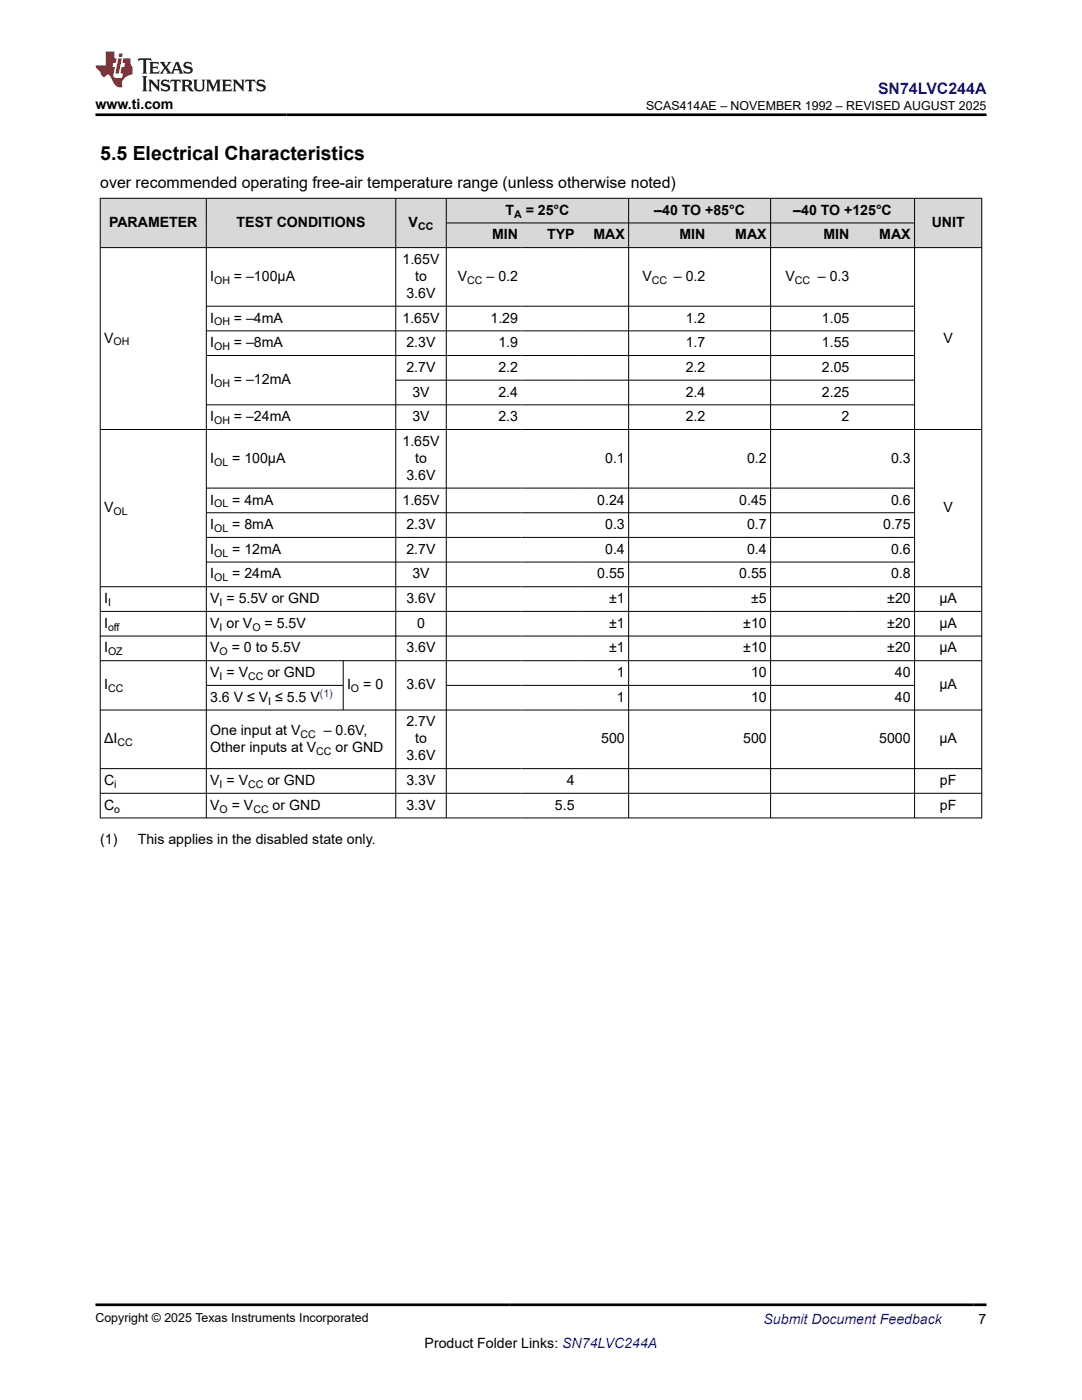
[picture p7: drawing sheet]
<svg xmlns="http://www.w3.org/2000/svg" width="216mm" height="279mm" viewBox="0 0 216 279" stroke-linecap="round" stroke-linejoin="round" font-family="sans-serif">
<g fill="#d8d8d8">
<path d="M20 39.6h175.9v4.9h-175.9z" fill-rule="evenodd"/>
<path d="M20.1 39.6h21v9.8h-21z" fill-rule="evenodd"/>
<path d="M41.2 39.6h37.7v9.8h-37.7z" fill-rule="evenodd"/>
<path d="M79 39.6h10v9.8h-10z" fill-rule="evenodd"/>
<path d="M89.1 39.6h36.3v4.8h-36.3z" fill-rule="evenodd"/>
<path d="M125.5 39.6h28.2v4.8h-28.2z" fill-rule="evenodd"/>
<path d="M153.8 39.6h28.6v4.8h-28.6z" fill-rule="evenodd"/>
<path d="M182.6 39.6h13.2v9.8h-13.2z" fill-rule="evenodd"/>
<path d="M89.1 44.6h15v4.8h-15z" fill-rule="evenodd"/>
<path d="M104.1 44.6h11.3v4.8h-11.3z" fill-rule="evenodd"/>
<path d="M115.4 44.6h10v4.8h-10z" fill-rule="evenodd"/>
<path d="M125.5 44.6h16v4.8h-16z" fill-rule="evenodd"/>
<path d="M141.5 44.6h12.2v4.8h-12.2z" fill-rule="evenodd"/>
<path d="M153.8 44.6h16.4v4.8h-16.4z" fill-rule="evenodd"/>
<path d="M170.2 44.6h12.2v4.8h-12.2z" fill-rule="evenodd"/>
</g>
<g fill="none" stroke="#000" stroke-width=".2">
<path d="M19.9 39.6h176.1M20 39.5v123.8M41.2 39.5v123.8M79 39.5v123.8M89 39.5v123.8M125.4 39.5v123.8M153.8 39.5v123.8M182.5 39.5v123.8M195.9 39.5v123.8M19.9 49.4h176.1M89 44.5h93.6M41.2 61.1h141.4"/>
<path d="M41.2 66h141.4M41.2 71h141.4M79 75.9h103.6M19.9 85.7h176.1M41.2 80.8h141.4M41.2 97.4h141.4M19.9 117.1h176.1M41.2 102.3h141.4M41.2 107.3h141.4M41.2 112.2h141.4M19.9 122h176.1M19.9 126.9h176.1"/>
<path d="M19.9 131.9h176.1M41.2 136.8h27.3M68.5 131.9v9.9M89 136.8h93.6M19.9 141.7h176.1M19.9 153.4h176.1M19.9 158.3h176.1M19.9 163.2h176.1"/>
</g>
<path d="M27.7 11.6l-.2 .6 .5-.2h.6v.1v2.2l-.2 .4h1l-.2-.4v-2.2v-.1h.5l.5 .2-.1-.6zM29.8 12.4l.2 .3v1.6l-.2 .4h1.9l.1-.6a1.08 1.08 0 0 1-1.3 .2v-.7h.6l.4 .2v-.7l-.4 .2h-.6v-.5l.2-.2a1 1 0 0 1 1 .3l-.1-.5zM31.8 12.4l1 1.1-1 1.2h.9l-.2-.2 .4-.8 .5 .8-.2 .2h1.6l-.2-.2 .1-.5h1l.1 .5-.1 .2h.9l-.2-.4-.8-1.9h-.5l-1 2.1-.8-1.1 .9-1h-.8l.2 .2-.5 .6-.3-.6 .1-.2zM35.2 12.8l.4 1h-.8zM36.8 12.5a.65 .65 0 0 0-.2 .7 .65 .65 0 0 0 .6 .5l.7 .1 .1 .3a.79 .79 0 0 1-.7 .4 .79 .79 0 0 1-.7-.5l.1 .7 .2-.1a.93 .93 0 0 0 1.1 0 .93 .93 0 0 0 .4-.9 1.46 1.46 0 0 0-1.2-.6l-.1-.3a1.09 1.09 0 0 1 1.2 .2l-.2-.6-.1 .1-.6-.2zM28.4 15.2l.2 .4v2.2l-.2 .4h1l-.2-.4v-2.2l.2-.4zM29.6 15.9l.2 .4v1.5l-.2 .4h.8l-.3-.4v-1.3l1.7 1.8v-2l.2-.4h-.8l.2 .2 .1 1.1-1.2-1.3zM32.3 16a.65 .65 0 0 0-.2 .8 .65 .65 0 0 0 .7 .4l.6 .2 .1 .2a.79 .79 0 0 1-.7 .4 .79 .79 0 0 1-.7-.5l.1 .7 .2-.1a.93 .93 0 0 0 1.1 .1 .93 .93 0 0 0 .4-1 1.46 1.46 0 0 0-1.2-.5l-.1-.4a1.09 1.09 0 0 1 1.2 .2l-.2-.6-.1 .1-.6-.1zM34.1 15.9l-.1 .6a.63 .63 0 0 1 .7-.3l.1 1.6-.3 .4h1l-.2-.4v-1.6a.66 .66 0 0 1 .8 .3l-.1-.6zM36.2 15.9l.2 .4v1.5l-.2 .4h.9l-.2-.2v-.7h.5l.1 .2a.79 .79 0 0 0 1.2 .6l-1-.9a.61 .61 0 0 0 .6-.6 .61 .61 0 0 0-.5-.7zM36.9 16.2h.2a.47 .47 0 0 1 .5 .1 .47 .47 0 0 1 .1 .5l-.2 .1-.6 .1zM38.5 15.9l.2 .2a2.27 2.27 0 0 0 .4 2 1.04 1.04 0 0 0 1.7-.7v-1.3l.2-.2h-.8l.2 .4v1.1a.6 .6 0 0 1-.6 .6 .6 .6 0 0 1-.6-.6v-1.1l.3-.4zM41.1 15.9l.2 .4v1.5l-.2 .4h.7l-.2-.4v-1.4l.9 1.9 .8-1.9v1.4l-.2 .4h1l-.3-.4v-1.5l.3-.4h-.8l-.7 1.5-.7-1.5zM44.3 15.9l.2 .4v1.5l-.2 .4h1.9l.1-.6a1.09 1.09 0 0 1-1.3 .2v-.7h.6l.4 .2v-.6l-.4 .2h-.6v-.6l.2-.1a1.01 1.01 0 0 1 1 .3l-.1-.6zM46.4 15.9l.3 .4v1.5l-.3 .4h.8l-.2-.4v-1.3l1.6 1.8v-2l.2-.4h-.7l.2 .2v1.1l-1.2-1.3zM49 15.9l-.1 .6a.63 .63 0 0 1 .8-.3v1.6l-.3 .4h1l-.2-.4v-1.6a.66 .66 0 0 1 .8 .3l-.1-.6zM51.4 16a.65 .65 0 0 0-.2 .8 .65 .65 0 0 0 .6 .4l.6 .2 .2 .2a.79 .79 0 0 1-.8 .4 .79 .79 0 0 1-.6-.5l.1 .7 .2-.1a.93 .93 0 0 0 1 .1 .93 .93 0 0 0 .5-1 1.46 1.46 0 0 0-1.3-.5l-.1-.4a1.09 1.09 0 0 1 1.3 .2l-.2-.6-.2 .1-.5-.1z" fill="#231f20"/>
<path d="M21.1 10.3v2.7h-2.1l.1 .4 .9 1a.95 .95 0 0 0 .9 .9 .59 .59 0 0 1 .6-.4 .59 .59 0 0 1 .5 .3l.4 .8a1.59 1.59 0 0 0 2.1 1.4 1.61 1.61 0 0 1 1-2.3l1-.3-.1-1.5a1.59 1.59 0 0 1-.4-1.7h-1.4l-.2 .9h.5l-.1 .9h-.5l-.2 .9v.3l.4 .1-.2 .9h-.6a.73 .73 0 0 1-1.1-.7l.3-1.5h-.5l.2-.9h.5l.2-.9h-.5v-1.3zM23.6 11.6l-.6 3.1h.7l.6-3.1zM23.8 10.7l-.1 .6h.7l.1-.6z" fill="#ed1c24"/>
<path d="M19 22.9h177.8M19 260.4h177.8" fill="none" stroke="#000" stroke-width=".53"/>
<text font-size="3.9" x="20" y="32">5.5 Electrical Characteristics</text>
<text font-size="3.2" fill="#00f" x="175.2" y="18.7">SN74LVC244A</text>
<text font-size="3.2" x="20" y="37.5">over recommended operating free-air temperature range (unless otherwise noted)</text>
<g font-size="2.8">
<text x="19" y="21.8">www.ti.com</text>
<text x="21.8" y="45.3">PARAMETER</text>
<text x="47.2" y="45.3">TEST CONDITIONS</text>
<text x="81.5" y="45.3">V</text>
<text x="98.2" y="47.8">MIN</text>
<text x="100.9" y="42.8">T</text>
<text x="104.9" y="42.8">= 25°C</text>
<text x="109.2" y="47.8">TYP</text>
<text x="118.4" y="47.8">MAX</text>
<text x="130.6" y="42.8">–40 TO +85°C</text>
<text x="135.6" y="47.8">MIN</text>
<text x="146.7" y="47.8">MAX</text>
<text x="158.3" y="42.8">–40 TO +125°C</text>
<text x="164.3" y="47.8">MIN</text>
<text x="175.5" y="47.8">MAX</text>
<text x="185.9" y="45.3">UNIT</text>
<text x="80.3" y="52.7">1.65V</text>
<text x="41.9" y="56.1">I</text>
<text x="46.7" y="56.1">= –100µA</text>
<text x="81.1" y="59.5">3.6V</text>
<text x="82.8" y="56.1">to</text>
<text x="91.4" y="56.1">V</text>
<text x="97.1" y="56.1">– 0.2</text>
<text x="128.2" y="56.1">V</text>
<text x="134.5" y="56.1">– 0.2</text>
<text x="156.7" y="56.1">V</text>
<text x="163.2" y="56.1">– 0.3</text>
<text x="41.9" y="64.4">I</text>
<text x="46.7" y="64.4">= –4mA</text>
<text x="80.3" y="64.4">1.65V</text>
<text x="97.9" y="64.4">1.29</text>
<text x="136.8" y="64.4">1.2</text>
<text x="164" y="64.4">1.05</text>
<text x="20.8" y="68.4">V</text>
<text x="41.9" y="69.3">I</text>
<text x="46.7" y="69.3">= –8mA</text>
<text x="81.1" y="69.3">2.3V</text>
<text x="99.4" y="69.3">1.9</text>
<text x="136.8" y="69.3">1.7</text>
<text x="164" y="69.3">1.55</text>
<text x="188.3" y="68.4">V</text>
<text x="41.9" y="76.7">I</text>
<text x="46.7" y="76.7">= –12mA</text>
<text x="81.1" y="74.2">2.7V</text>
<text x="99.4" y="74.2">2.2</text>
<text x="136.8" y="74.2">2.2</text>
<text x="164" y="74.2">2.05</text>
<text x="82.3" y="79.1">3V</text>
<text x="99.4" y="79.1">2.4</text>
<text x="136.8" y="79.1">2.4</text>
<text x="164" y="79.1">2.25</text>
<text x="41.9" y="84.1">I</text>
<text x="46.7" y="84.1">= –24mA</text>
<text x="80.3" y="89">1.65V</text>
<text x="82.3" y="84.1">3V</text>
<text x="99.4" y="84.1">2.3</text>
<text x="136.8" y="84.1">2.2</text>
<text x="167.9" y="84.1">2</text>
<text x="41.9" y="92.4">I</text>
<text x="46.3" y="92.4">= 100µA</text>
<text x="81.1" y="95.8">3.6V</text>
<text x="82.8" y="92.4">to</text>
<text x="120.7" y="92.4">0.1</text>
<text x="149.1" y="92.4">0.2</text>
<text x="177.8" y="92.4">0.3</text>
<text x="41.9" y="100.7">I</text>
<text x="46.3" y="100.7">= 4mA</text>
<text x="80.3" y="100.7">1.65V</text>
<text x="119.2" y="100.7">0.24</text>
<text x="147.5" y="100.7">0.45</text>
<text x="177.8" y="100.7">0.6</text>
<text x="20.8" y="102.2">V</text>
<text x="41.9" y="105.6">I</text>
<text x="46.3" y="105.6">= 8mA</text>
<text x="81.1" y="105.6">2.3V</text>
<text x="120.7" y="105.6">0.3</text>
<text x="149.1" y="105.6">0.7</text>
<text x="176.2" y="105.6">0.75</text>
<text x="188.3" y="102.2">V</text>
<text x="41.9" y="110.5">I</text>
<text x="46.3" y="110.5">= 12mA</text>
<text x="81.1" y="110.5">2.7V</text>
<text x="120.7" y="110.5">0.4</text>
<text x="149.1" y="110.5">0.4</text>
<text x="177.8" y="110.5">0.6</text>
<text x="41.9" y="115.4">I</text>
<text x="46.3" y="115.4">= 24mA</text>
<text x="82.3" y="115.4">3V</text>
<text x="119.2" y="115.4">0.55</text>
<text x="147.5" y="115.4">0.55</text>
<text x="177.8" y="115.4">0.8</text>
<text x="20.8" y="120.4">I</text>
<text x="20.8" y="125.3">I</text>
<text x="41.9" y="120.4">V = 5.5V or GND</text>
<text x="41.9" y="125.3">V or V</text>
<text x="52.8" y="125.3">= 5.5V</text>
<text x="81.1" y="120.4">3.6V</text>
<text x="83.2" y="125.3">0</text>
<text x="121.6" y="120.4">±1</text>
<text x="121.6" y="125.3">±1</text>
<text x="148.3" y="125.3">±10</text>
<text x="149.9" y="120.4">±5</text>
<text x="177" y="120.4">±20</text>
<text x="177" y="125.3">±20</text>
<text x="187.4" y="120.4">µA</text>
<text x="187.4" y="125.3">µA</text>
<text x="20.8" y="130.2">I</text>
<text x="41.9" y="130.2">V</text>
<text x="46.2" y="130.2">= 0 to 5.5V</text>
<text x="81.1" y="130.2">3.6V</text>
<text x="121.6" y="130.2">±1</text>
<text x="148.3" y="130.2">±10</text>
<text x="177" y="130.2">±20</text>
<text x="187.4" y="130.2">µA</text>
<text x="20.8" y="137.6">I</text>
<text x="41.9" y="135.1">V = V</text>
<text x="53.3" y="135.1">or GND</text>
<text x="69.3" y="137.6">I</text>
<text x="72.5" y="137.6">= 0</text>
<text x="81.1" y="137.6">3.6V</text>
<text x="123.1" y="135.1">1</text>
<text x="149.9" y="135.1">10</text>
<text x="178.6" y="135.1">40</text>
<text x="187.4" y="137.6">µA</text>
<text x="41.9" y="140.1">3.6 V ≤ V ≤ 5.5 V</text>
<text x="123.1" y="140.1">1</text>
<text x="149.9" y="140.1">10</text>
<text x="178.6" y="140.1">40</text>
<text x="20.8" y="148.4">ΔI</text>
<text x="41.9" y="146.7">One input at V</text>
<text x="64.6" y="146.7">– 0.6V,</text>
<text x="81.1" y="145">2.7V</text>
<text x="82.8" y="148.4">to</text>
<text x="120" y="148.4">500</text>
<text x="148.3" y="148.4">500</text>
<text x="175.4" y="148.4">5000</text>
<text x="187.4" y="148.4">µA</text>
<text x="41.9" y="150.1">Other inputs at V</text>
<text x="67" y="150.1">or GND</text>
<text x="81.1" y="151.7">3.6V</text>
<text x="20.8" y="156.7">C</text>
<text x="20.8" y="161.6">C</text>
<text x="41.9" y="156.7">V = V</text>
<text x="41.9" y="161.6">V</text>
<text x="46.2" y="161.6">= V</text>
<text x="53.3" y="156.7">or GND</text>
<text x="54.4" y="161.6">or GND</text>
<text x="81.1" y="156.7">3.3V</text>
<text x="81.1" y="161.6">3.3V</text>
<text x="110.7" y="161.6">5.5</text>
<text x="113.1" y="156.7">4</text>
<text x="187.6" y="156.7">pF</text>
<text x="187.6" y="161.6">pF</text>
<text x="20" y="168.4">(1)</text>
<text x="27.5" y="168.4">This applies in the disabled state only.</text>
<text x="84.7" y="269">Product Folder Links: SN74LVC244A</text>
<text x="195.3" y="264.2">7</text>
</g>
<text font-size="2.8" fill="#00f" x="152.4" y="264.2">Submit Document Feedback</text>
<g font-size="2.5">
<text x="128.9" y="21.9">SCAS414AE – NOVEMBER 1992 – REVISED AUGUST 2025</text>
<text x="19" y="263.9">Copyright © 2025 Texas Instruments Incorporated</text>
</g>
<g font-size="2.1">
<text x="83.4" y="45.9">CC</text>
<text x="102.6" y="43.4">A</text>
<text x="42.7" y="56.6">OH</text>
<text x="93.2" y="56.6">CC</text>
<text x="130.1" y="56.6">CC</text>
<text x="158.6" y="56.6">CC</text>
<text x="42.7" y="64.9">OH</text>
<text x="22.6" y="68.9">OH</text>
<text x="42.7" y="69.9">OH</text>
<text x="42.7" y="77.3">OH</text>
<text x="42.7" y="84.6">OH</text>
<text x="42.7" y="92.9">OL</text>
<text x="42.7" y="101.2">OL</text>
<text x="22.6" y="102.8">OL</text>
<text x="42.7" y="106.2">OL</text>
<text x="42.7" y="111.1">OL</text>
<text x="42.7" y="116">OL</text>
<text x="21.6" y="120.9">I</text>
<text x="21.6" y="125.9">off</text>
<text x="43.8" y="120.9">I</text>
<text x="43.8" y="125.9">I</text>
<text x="50.4" y="125.9">O</text>
<text x="21.6" y="130.8">OZ</text>
<text x="43.8" y="130.8">O</text>
<text x="43.8" y="135.7">I</text>
<text x="49.5" y="135.7">CC</text>
<text x="21.6" y="138.2">CC</text>
<text x="53.5" y="140.6">I</text>
<text x="70" y="138.2">O</text>
<text x="23.4" y="148.9">CC</text>
<text x="60" y="147.2">CC</text>
<text x="63.1" y="150.6">CC</text>
<text x="22.8" y="157.2">i</text>
<text x="43.8" y="157.2">I</text>
<text x="49.5" y="157.2">CC</text>
<text x="22.8" y="162.2">o</text>
<text x="43.8" y="162.2">O</text>
<text x="50.6" y="162.2">CC</text>
</g>
<text font-size="2.1" fill="#00f" x="63.8" y="139.1">(1)</text>
</svg>
